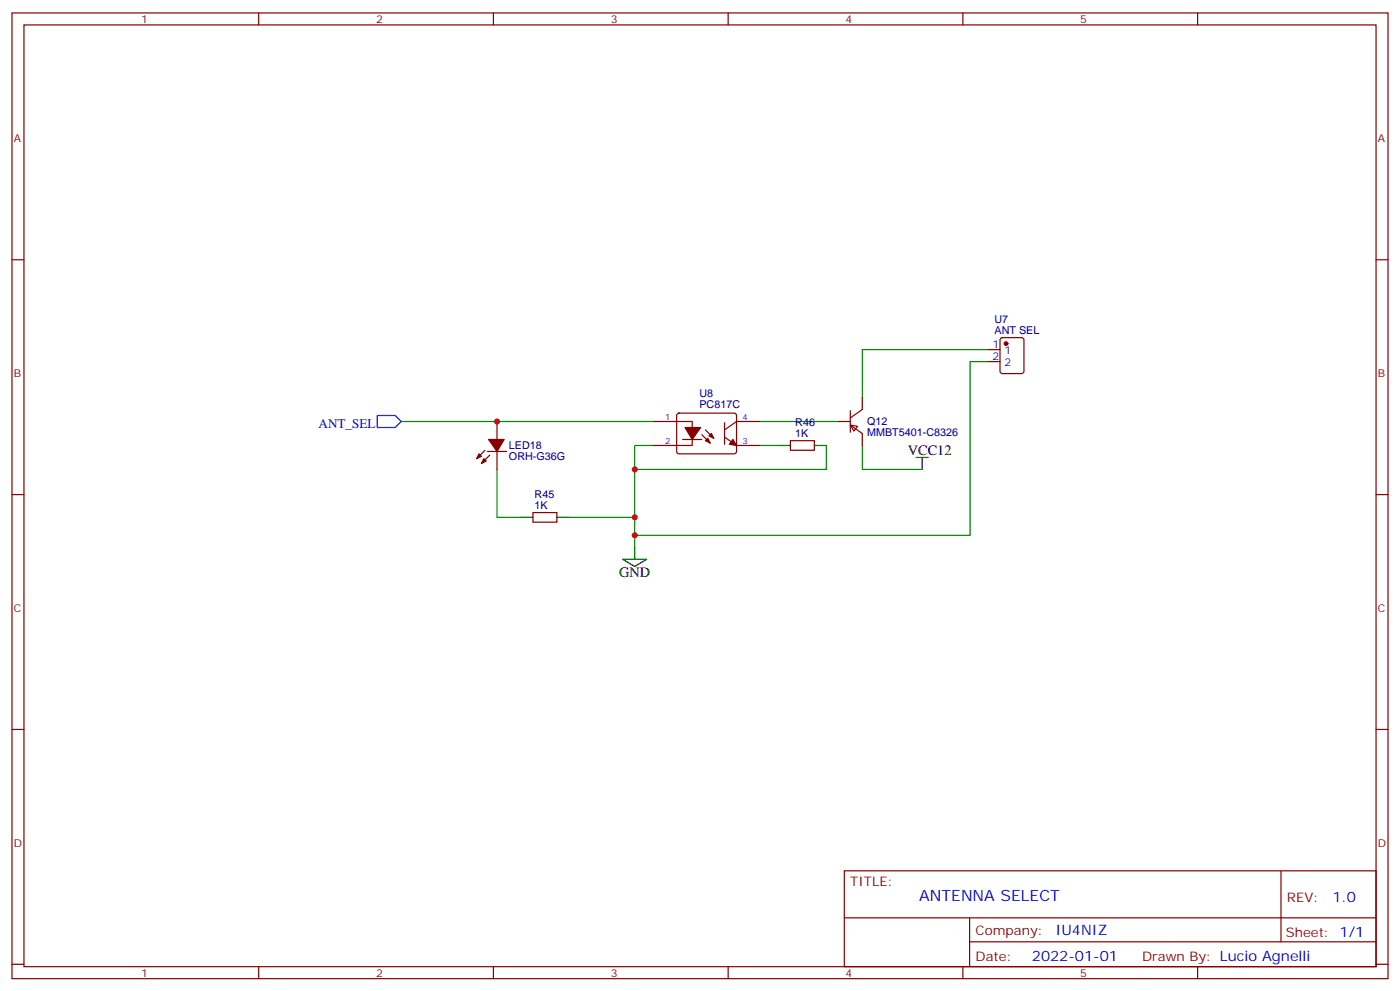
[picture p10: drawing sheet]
<svg xmlns="http://www.w3.org/2000/svg" width="412mm" height="292mm" viewBox="0 0 412 292" stroke-linecap="round" stroke-linejoin="round" font-family="sans-serif">
<g fill="none" stroke="#870000" stroke-width=".35">
<path d="M3.5 3.8h405.4v284.3h-405.4zM7.1 7.3h398.2v277.3h-398.2zM76.2 3.8v3.5M145.3 3.8v3.5M214.5 3.8v3.5M283.6 3.8v3.5M352.8 3.8v3.5M3.5 76.5h3.6M405.3 76.5h3.6M294.8 99.6l.5-.2h5.6l.7 .4v9.5l-.4 .6-5.9 .1-.7-.5v-9.4zM254 117.1v3.5l-3.5 2.4M291 102.9h3.6"/>
<path d="M291 106.5h3.6M142.9 132.6l-2.5 2.4M143.6 132.9h5.6M144.3 134l-2.5 2.5M146.4 124.1v5.3M146.4 132.9v5.3M192.3 124.1h11.6v7.1h-11.6M199.6 121.8l.4-.2 16.5 .1 .5 .6-.1 10.9-.6 .4h-16.5l-.5-.7v-10.6zM201.1 129.4h5.6M206.7 128l2.5 2.5M207.8 126.6l2.5 2.4M213.4 128.7l3.6 2.5h7"/>
<path d="M213.4 124.5v6.3M224 124.1h-7l-3.6 2.5M232.8 129.8h7.1v2.8h-7.1zM246.9 124.1h3.6M250.5 125.2l2.1 .3-1.1 1.4zM250.5 120.9v6.4M250.5 125.2l3.5 2.4v3.6M3.5 145.6h3.6M157 150.9h7v2.8h-7zM405.3 145.6h3.6M3.5 214.8h3.6M405.3 214.8h3.6"/>
<path d="M248.7 256.4h156.6v28.2h-156.6zM377.3 256.4v20.9M248.7 270.2h156.5M285.6 277.3h119.6M285.6 270.2v14.2M3.5 283.9h3.6M76.2 284.6v3.5M145.3 284.6v3.5M214.5 284.6v3.5M283.6 284.6v3.5M352.8 284.6v3.5M405.3 283.9h3.6"/>
</g>
<path d="M111.1 122.3h5.3l1.8 1.8-1.8 1.8h-5.3z" fill="none" stroke="#00f" stroke-width=".35"/>
<path d="M291 106.5h-5.2v51.1h-98.8M291 102.9h-37v14.2M118.2 124.1h74.1M146.4 138.2v14.1h7.1M192.3 131.2h-5.3v29.9M224 124.1h22.9M224 131.2h5.3M243.4 131.2v7h-56.4M254 131.2v7h17.6M167.6 152.3h19.4" fill="none" stroke="#008700" stroke-width=".35"/>
<path d="M229.3 131.2h3.5M239.9 131.2h3.5M269.9 134.7h3.5M271.6 134.7v3.5M153.5 152.3h3.5M164 152.3h3.6M183.4 164.7h7.1l-3.5 2.1zM187 161.1v3.6" fill="none" stroke="#000" stroke-width=".35"/>
<g fill="#870000" stroke="#870000" stroke-width=".35">
<path d="M215.9 129.4l1.1 1.8-2.2-.4z"/>
<path d="M207.8 129.8l.7-.8 .7 1.5z"/>
<path d="M208.8 128.3l.7-.7 .8 1.4z"/>
<path d="M201.8 125.9h4.6l-2.5 3.5z"/>
<path d="M142.5 135l.7 .7-1.4 .8z"/>
<path d="M141.1 133.6l.7 .7-1.4 .7z"/>
<path d="M143.9 129.4h4.6l-2.1 3.5z"/>
<circle cx="296.3" cy="101.2" r=".53"/>
</g>
<g fill="#c00">
<circle cx="187" cy="157.6" r=".88"/>
<circle cx="187" cy="152.3" r=".88"/>
<circle cx="187" cy="138.2" r=".88"/>
<circle cx="146.4" cy="124.1" r=".88"/>
</g>
<text font-size="4.6" fill="#00f" x="270.8" y="265.4">ANTENNA SELECT</text>
<g font-size="4.2">
<text x="267.4" y="134">VCC12</text>
<text x="182.4" y="170">GND</text>
</g>
<g font-size="4.2" fill="#00f">
<text x="392.5" y="265.7">1.0</text>
<text x="310.9" y="275.2">IU4NIZ</text>
<text x="304" y="283">2022-01-01</text>
</g>
<text font-size="3.9" fill="#00f" x="93.8" y="125.9">ANT_SEL</text>
<g font-size="3.9" fill="#800">
<text x="250.5" y="261">TITLE:</text>
<text x="379.1" y="265.7">REV:</text>
<text x="287.4" y="275.2">Company:</text>
<text x="378.7" y="275.8">Sheet: 1/1</text>
<text x="287.4" y="282.9">Date:</text>
<text x="336.4" y="282.9">Drawn By: Lucio Agnelli</text>
</g>
<g font-size="3.2" fill="#800">
<text x="41.6" y="6.8">1</text>
<text x="110.8" y="6.8">2</text>
<text x="179.9" y="6.8">3</text>
<text x="249.1" y="6.8">4</text>
<text x="318.2" y="6.8">5</text>
<text x="4.1" y="41.9">A</text>
<text x="405.9" y="41.9">A</text>
<text x="4.1" y="111.1">B</text>
<text x="405.9" y="111.1">B</text>
<text x="4.1" y="180.2">C</text>
<text x="405.9" y="180.2">C</text>
<text x="4.1" y="249.3">D</text>
<text x="405.9" y="249.3">D</text>
<text x="41.6" y="287.6">1</text>
<text x="110.8" y="287.6">2</text>
<text x="179.9" y="287.6">3</text>
<text x="249.1" y="287.6">4</text>
<text x="318.2" y="287.6">5</text>
</g>
<g font-size="3.2" fill="#000080">
<text x="293" y="95.2">U7</text>
<text x="293" y="98.4">ANT SEL</text>
<text x="206" y="116.9">U8</text>
<text x="206" y="120.1">PC817C</text>
<text x="234.3" y="125.5">R46</text>
<text x="255.4" y="125.2">Q12</text>
<text x="234.3" y="128.7">1K</text>
<text x="255.4" y="128.4">MMBT5401-C8326</text>
<text x="149.9" y="135.5">ORH-G36G</text>
<text x="149.9" y="132.3">LED18</text>
<text x="157.5" y="149.9">1K</text>
<text x="157.5" y="146.7">R45</text>
</g>
<g font-size="3.2" fill="#00f">
<text x="292.4" y="102.6">1</text>
<text x="292.4" y="106.1">2</text>
<text x="295.9" y="104.4">1</text>
<text x="295.9" y="107.9">2</text>
</g>
<g font-size="2.5" fill="#00f">
<text x="196" y="123.8">1</text>
<text x="218.7" y="123.8">4</text>
<text x="196" y="130.8">2</text>
<text x="218.7" y="130.8">3</text>
</g>
</svg>
